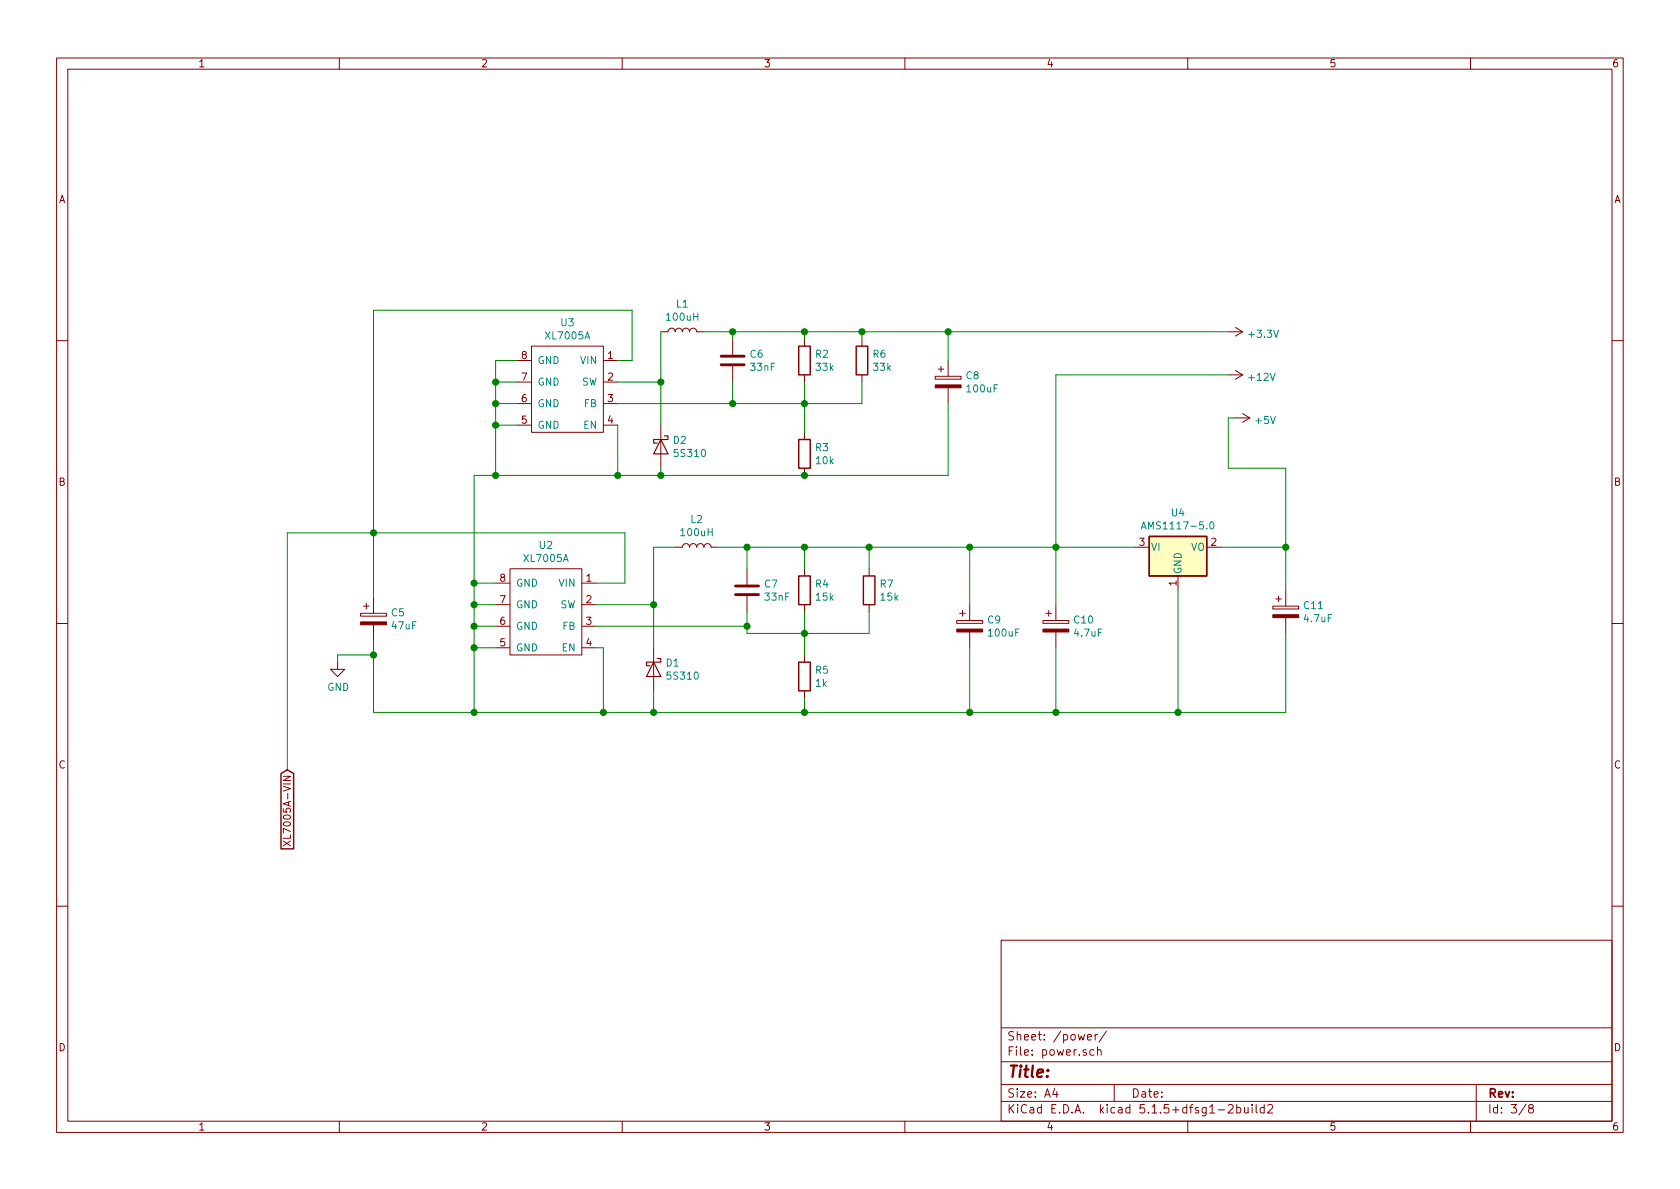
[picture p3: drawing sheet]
EESchema Schematic File Version 4
EELAYER 30 0
EELAYER END
$Descr A4 11693 8268
encoding utf-8
Sheet 3 8
Title ""
Date ""
Rev ""
Comp ""
Comment1 ""
Comment2 ""
Comment3 ""
Comment4 ""
$EndDescr
$Comp
L Device:R R5
U 1 1
P 5600 4700
F 0 "R5" H 5670 4746 50  0000 L CNN
F 1 "1k" H 5670 4655 50  0000 L CNN
F 2 "Resistors_SMD:R_0603" V 5530 4700 50  0001 C CNN
F 3 "~" H 5600 4700 50  0001 C CNN
	1    5600 4700
	1    0    0    -1  
$EndComp
$Comp
L Device:R R4
U 1 1
P 5600 4100
F 0 "R4" H 5670 4146 50  0000 L CNN
F 1 "15k" H 5670 4055 50  0000 L CNN
F 2 "Resistors_SMD:R_0603" V 5530 4100 50  0001 C CNN
F 3 "~" H 5600 4100 50  0001 C CNN
	1    5600 4100
	1    0    0    -1  
$EndComp
$Comp
L Device:R R7
U 1 1
P 6050 4100
F 0 "R7" H 6120 4146 50  0000 L CNN
F 1 "15k" H 6120 4055 50  0000 L CNN
F 2 "Resistors_SMD:R_0603" V 5980 4100 50  0001 C CNN
F 3 "~" H 6050 4100 50  0001 C CNN
	1    6050 4100
	1    0    0    -1  
$EndComp
$Comp
L Device:R R3
U 1 1
P 5600 3150
F 0 "R3" H 5670 3196 50  0000 L CNN
F 1 "10k" H 5670 3105 50  0000 L CNN
F 2 "Resistors_SMD:R_0603" V 5530 3150 50  0001 C CNN
F 3 "~" H 5600 3150 50  0001 C CNN
	1    5600 3150
	1    0    0    -1  
$EndComp
$Comp
L Device:R R2
U 1 1
P 5600 2500
F 0 "R2" H 5670 2546 50  0000 L CNN
F 1 "33k" H 5670 2455 50  0000 L CNN
F 2 "Resistors_SMD:R_0603" V 5530 2500 50  0001 C CNN
F 3 "~" H 5600 2500 50  0001 C CNN
	1    5600 2500
	1    0    0    -1  
$EndComp
$Comp
L Device:R R6
U 1 1
P 6000 2500
F 0 "R6" H 6070 2546 50  0000 L CNN
F 1 "33k" H 6070 2455 50  0000 L CNN
F 2 "Resistors_SMD:R_0603" V 5930 2500 50  0001 C CNN
F 3 "~" H 6000 2500 50  0001 C CNN
	1    6000 2500
	1    0    0    -1  
$EndComp
$Comp
L Device:L L2
U 1 1
P 4850 3800
F 0 "L2" V 5040 3800 50  0000 C CNN
F 1 "100uH" V 4949 3800 50  0000 C CNN
F 2 "Inductors_SMD:L_7.3x7.3_H3.5" H 4850 3800 50  0001 C CNN
F 3 "~" H 4850 3800 50  0001 C CNN
	1    4850 3800
	0    -1   -1   0   
$EndComp
$Comp
L Device:L L1
U 1 1
P 4750 2300
F 0 "L1" V 4940 2300 50  0000 C CNN
F 1 "100uH" V 4849 2300 50  0000 C CNN
F 2 "Inductors_SMD:L_7.3x7.3_H3.5" H 4750 2300 50  0001 C CNN
F 3 "~" H 4750 2300 50  0001 C CNN
	1    4750 2300
	0    -1   -1   0   
$EndComp
$Comp
L Device:C C6
U 1 1
P 5100 2500
F 0 "C6" H 5215 2546 50  0000 L CNN
F 1 "33nF" H 5215 2455 50  0000 L CNN
F 2 "Capacitors_SMD:C_0603" H 5138 2350 50  0001 C CNN
F 3 "~" H 5100 2500 50  0001 C CNN
	1    5100 2500
	1    0    0    -1  
$EndComp
$Comp
L Device:C C7
U 1 1
P 5200 4100
F 0 "C7" H 5315 4146 50  0000 L CNN
F 1 "33nF" H 5315 4055 50  0000 L CNN
F 2 "Capacitors_SMD:C_0603" H 5238 3950 50  0001 C CNN
F 3 "~" H 5200 4100 50  0001 C CNN
	1    5200 4100
	1    0    0    -1  
$EndComp
$Comp
L Device:CP C9
U 1 1
P 6750 4350
F 0 "C9" H 6868 4396 50  0000 L CNN
F 1 "100uF" H 6868 4305 50  0000 L CNN
F 2 "Capacitors_SMD:CP_Elec_5x4.5" H 6788 4200 50  0001 C CNN
F 3 "~" H 6750 4350 50  0001 C CNN
	1    6750 4350
	1    0    0    -1  
$EndComp
$Comp
L Device:CP C8
U 1 1
P 6600 2650
F 0 "C8" H 6718 2696 50  0000 L CNN
F 1 "100uF" H 6718 2605 50  0000 L CNN
F 2 "Capacitors_SMD:CP_Elec_5x4.5" H 6638 2500 50  0001 C CNN
F 3 "~" H 6600 2650 50  0001 C CNN
	1    6600 2650
	1    0    0    -1  
$EndComp
$Comp
L Device:CP C10
U 1 1
P 7350 4350
F 0 "C10" H 7468 4396 50  0000 L CNN
F 1 "4.7uF" H 7468 4305 50  0000 L CNN
F 2 "Capacitors_SMD:CP_Elec_3x5.3" H 7388 4200 50  0001 C CNN
F 3 "~" H 7350 4350 50  0001 C CNN
	1    7350 4350
	1    0    0    -1  
$EndComp
$Comp
L Device:CP C5
U 1 1
P 2600 4300
F 0 "C5" H 2718 4346 50  0000 L CNN
F 1 "47uF" H 2718 4255 50  0000 L CNN
F 2 "Capacitors_SMD:CP_Elec_5x4.5" H 2638 4150 50  0001 C CNN
F 3 "~" H 2600 4300 50  0001 C CNN
	1    2600 4300
	1    0    0    -1  
$EndComp
$Comp
L Device:CP C11
U 1 1
P 8950 4250
F 0 "C11" H 9068 4296 50  0000 L CNN
F 1 "4.7uF" H 9068 4205 50  0000 L CNN
F 2 "Capacitors_SMD:CP_Elec_3x5.3" H 8988 4100 50  0001 C CNN
F 3 "~" H 8950 4250 50  0001 C CNN
	1    8950 4250
	1    0    0    -1  
$EndComp
$Comp
L Regulator_Linear:AMS1117-5.0 U4
U 1 1
P 8200 3800
F 0 "U4" H 8200 4042 50  0000 C CNN
F 1 "AMS1117-5.0" H 8200 3951 50  0000 C CNN
F 2 "TO_SOT_Packages_SMD:SOT-223-3_TabPin2" H 8200 4000 50  0001 C CNN
F 3 "http://www.advanced-monolithic.com/pdf/ds1117.pdf" H 8300 3550 50  0001 C CNN
	1    8200 3800
	1    0    0    -1  
$EndComp
$Comp
L Device:D_Schottky D1
U 1 1
P 4550 4650
F 0 "D1" V 4504 4730 50  0000 L CNN
F 1 "5S310" V 4595 4730 50  0000 L CNN
F 2 "Diodes_SMD:D_SOD-123" H 4550 4650 50  0001 C CNN
F 3 "~" H 4550 4650 50  0001 C CNN
	1    4550 4650
	0    1    1    0   
$EndComp
Wire Wire Line
	8500 3800 8950 3800
Wire Wire Line
	8950 3800 8950 4100
Wire Wire Line
	5600 4850 5600 4950
Wire Wire Line
	8950 4950 8950 4400
Wire Wire Line
	8200 4100 8200 4950
Connection ~ 8200 4950
Wire Wire Line
	8200 4950 8950 4950
Wire Wire Line
	7350 4500 7350 4950
Connection ~ 7350 4950
Wire Wire Line
	7350 4950 8200 4950
Wire Wire Line
	7350 4200 7350 3800
Wire Wire Line
	7350 3800 7900 3800
Wire Wire Line
	6750 4200 6750 3800
Wire Wire Line
	6750 3800 7350 3800
Connection ~ 7350 3800
Wire Wire Line
	6750 4500 6750 4950
Connection ~ 6750 4950
Wire Wire Line
	6750 4950 7350 4950
Wire Wire Line
	5600 4550 5600 4400
Wire Wire Line
	6050 4250 6050 4400
Wire Wire Line
	6050 4400 5600 4400
Connection ~ 5600 4400
Wire Wire Line
	5600 4400 5600 4250
Wire Wire Line
	6750 3800 6050 3800
Wire Wire Line
	5600 3800 5600 3950
Connection ~ 6750 3800
Wire Wire Line
	6050 3950 6050 3800
Connection ~ 6050 3800
Wire Wire Line
	6050 3800 5600 3800
Wire Wire Line
	5000 3800 5200 3800
Connection ~ 5600 3800
Wire Wire Line
	5200 3800 5200 3950
Connection ~ 5200 3800
Wire Wire Line
	5200 3800 5600 3800
Wire Wire Line
	5200 4400 5600 4400
$Comp
L Local:XL7005A U2
U 1 1
P 3800 4250
F 0 "U2" H 3800 4715 50  0000 C CNN
F 1 "XL7005A" H 3800 4624 50  0000 C CNN
F 2 "Housings_SOIC:SOIC-8-1EP_3.9x4.9mm_Pitch1.27mm" H 3800 3900 50  0001 C CNN
F 3 "" H 3800 3900 50  0001 C CNN
	1    3800 4250
	1    0    0    -1  
$EndComp
Connection ~ 5600 4950
Wire Wire Line
	5600 4950 6750 4950
Wire Wire Line
	4550 4800 4550 4950
Wire Wire Line
	4550 4950 5600 4950
Wire Wire Line
	4550 4500 4550 4200
Wire Wire Line
	4550 3800 4700 3800
Wire Wire Line
	4150 4200 4550 4200
Connection ~ 4550 4200
Wire Wire Line
	4550 4200 4550 3800
Wire Wire Line
	4150 4350 5200 4350
Wire Wire Line
	5200 4250 5200 4350
Connection ~ 5200 4350
Wire Wire Line
	5200 4350 5200 4400
Wire Wire Line
	4150 4500 4200 4500
Wire Wire Line
	4200 4500 4200 4950
Wire Wire Line
	4200 4950 4550 4950
Connection ~ 4550 4950
Wire Wire Line
	4150 4050 4350 4050
Wire Wire Line
	4350 4050 4350 3700
Wire Wire Line
	4350 3700 2600 3700
Wire Wire Line
	2600 3700 2600 4150
Wire Wire Line
	2600 4450 2600 4550
Wire Wire Line
	2600 4950 3300 4950
Connection ~ 4200 4950
$Comp
L power:GND #PWR010
U 1 1
P 2350 4600
F 0 "#PWR010" H 2350 4350 50  0001 C CNN
F 1 "GND" H 2355 4427 50  0000 C CNN
F 2 "" H 2350 4600 50  0001 C CNN
F 3 "" H 2350 4600 50  0001 C CNN
	1    2350 4600
	1    0    0    -1  
$EndComp
Wire Wire Line
	2350 4600 2350 4550
Wire Wire Line
	2350 4550 2600 4550
Connection ~ 2600 4550
Wire Wire Line
	2600 4550 2600 4950
Text GLabel 2000 5350 3    50   Input ~ 0
XL7005A-VIN
Wire Wire Line
	2600 3700 2000 3700
Wire Wire Line
	2000 3700 2000 5350
Connection ~ 2600 3700
Wire Wire Line
	5600 3300 6600 3300
Wire Wire Line
	6600 3300 6600 2800
Wire Wire Line
	5600 2650 5600 2800
Wire Wire Line
	6000 2650 6000 2800
Wire Wire Line
	6000 2800 5600 2800
Connection ~ 5600 2800
Wire Wire Line
	5600 2800 5600 3000
Wire Wire Line
	5100 2800 5600 2800
Wire Wire Line
	5100 2350 5100 2300
Wire Wire Line
	5100 2300 4900 2300
Wire Wire Line
	5100 2300 5600 2300
Wire Wire Line
	6600 2300 6600 2500
Connection ~ 5100 2300
Wire Wire Line
	6000 2350 6000 2300
Connection ~ 6000 2300
Wire Wire Line
	6000 2300 6600 2300
Wire Wire Line
	5600 2350 5600 2300
Connection ~ 5600 2300
Wire Wire Line
	5600 2300 6000 2300
Wire Wire Line
	4600 3250 4600 3300
Wire Wire Line
	4600 3300 5600 3300
Connection ~ 5600 3300
$Comp
L Device:D_Schottky D2
U 1 1
P 4600 3100
F 0 "D2" V 4554 3180 50  0000 L CNN
F 1 "5S310" V 4645 3180 50  0000 L CNN
F 2 "Diodes_SMD:D_SOD-123" H 4600 3100 50  0001 C CNN
F 3 "~" H 4600 3100 50  0001 C CNN
	1    4600 3100
	0    1    1    0   
$EndComp
Wire Wire Line
	5100 2650 5100 2800
$Comp
L Local:XL7005A U3
U 1 1
P 3950 2700
F 0 "U3" H 3950 3165 50  0000 C CNN
F 1 "XL7005A" H 3950 3074 50  0000 C CNN
F 2 "Housings_SOIC:SOIC-8-1EP_3.9x4.9mm_Pitch1.27mm" H 3950 2350 50  0001 C CNN
F 3 "" H 3950 2350 50  0001 C CNN
	1    3950 2700
	1    0    0    -1  
$EndComp
Wire Wire Line
	4300 2650 4600 2650
Wire Wire Line
	4600 2300 4600 2650
Connection ~ 4600 2650
Wire Wire Line
	4600 2650 4600 2950
Wire Wire Line
	4300 2800 5100 2800
Connection ~ 5100 2800
Wire Wire Line
	4600 3300 4300 3300
Wire Wire Line
	4300 3300 4300 2950
Connection ~ 4600 3300
Wire Wire Line
	3450 2500 3600 2500
Wire Wire Line
	3600 2650 3450 2650
Connection ~ 3450 2650
Wire Wire Line
	3450 2650 3450 2500
Wire Wire Line
	3600 2800 3450 2800
Connection ~ 3450 2800
Wire Wire Line
	3450 2800 3450 2650
Wire Wire Line
	3600 2950 3450 2950
Connection ~ 3450 2950
Wire Wire Line
	3450 2950 3450 2800
Wire Wire Line
	4300 3300 3450 3300
Connection ~ 4300 3300
Wire Wire Line
	3450 3300 3450 2950
Wire Wire Line
	2600 3700 2600 2150
Wire Wire Line
	2600 2150 4400 2150
Wire Wire Line
	4400 2150 4400 2500
Wire Wire Line
	4400 2500 4300 2500
$Comp
L power:+3.3V #PWR011
U 1 1
P 8550 2300
F 0 "#PWR011" H 8550 2150 50  0001 C CNN
F 1 "+3.3V" V 8565 2428 50  0000 L CNN
F 2 "" H 8550 2300 50  0001 C CNN
F 3 "" H 8550 2300 50  0001 C CNN
	1    8550 2300
	0    1    1    0   
$EndComp
$Comp
L power:+12V #PWR012
U 1 1
P 8550 2600
F 0 "#PWR012" H 8550 2450 50  0001 C CNN
F 1 "+12V" V 8565 2728 50  0000 L CNN
F 2 "" H 8550 2600 50  0001 C CNN
F 3 "" H 8550 2600 50  0001 C CNN
	1    8550 2600
	0    1    1    0   
$EndComp
$Comp
L power:+5V #PWR013
U 1 1
P 8600 2900
F 0 "#PWR013" H 8600 2750 50  0001 C CNN
F 1 "+5V" V 8615 3028 50  0000 L CNN
F 2 "" H 8600 2900 50  0001 C CNN
F 3 "" H 8600 2900 50  0001 C CNN
	1    8600 2900
	0    1    1    0   
$EndComp
Wire Wire Line
	8950 3800 8950 3250
Wire Wire Line
	8950 3250 8550 3250
Wire Wire Line
	8550 3250 8550 2900
Wire Wire Line
	8550 2900 8600 2900
Connection ~ 8950 3800
Wire Wire Line
	7350 3800 7350 2600
Wire Wire Line
	7350 2600 8550 2600
Wire Wire Line
	6600 2300 8550 2300
Connection ~ 6600 2300
Wire Wire Line
	3300 3300 3300 4050
Connection ~ 3300 4950
Wire Wire Line
	3300 4950 4200 4950
Wire Wire Line
	3300 3300 3450 3300
Connection ~ 3450 3300
Wire Wire Line
	3450 4050 3300 4050
Connection ~ 3300 4050
Wire Wire Line
	3300 4050 3300 4200
Wire Wire Line
	3450 4200 3300 4200
Connection ~ 3300 4200
Wire Wire Line
	3300 4200 3300 4350
Wire Wire Line
	3450 4350 3300 4350
Connection ~ 3300 4350
Wire Wire Line
	3300 4350 3300 4500
Wire Wire Line
	3450 4500 3300 4500
Connection ~ 3300 4500
Wire Wire Line
	3300 4500 3300 4950
$EndSCHEMATC
